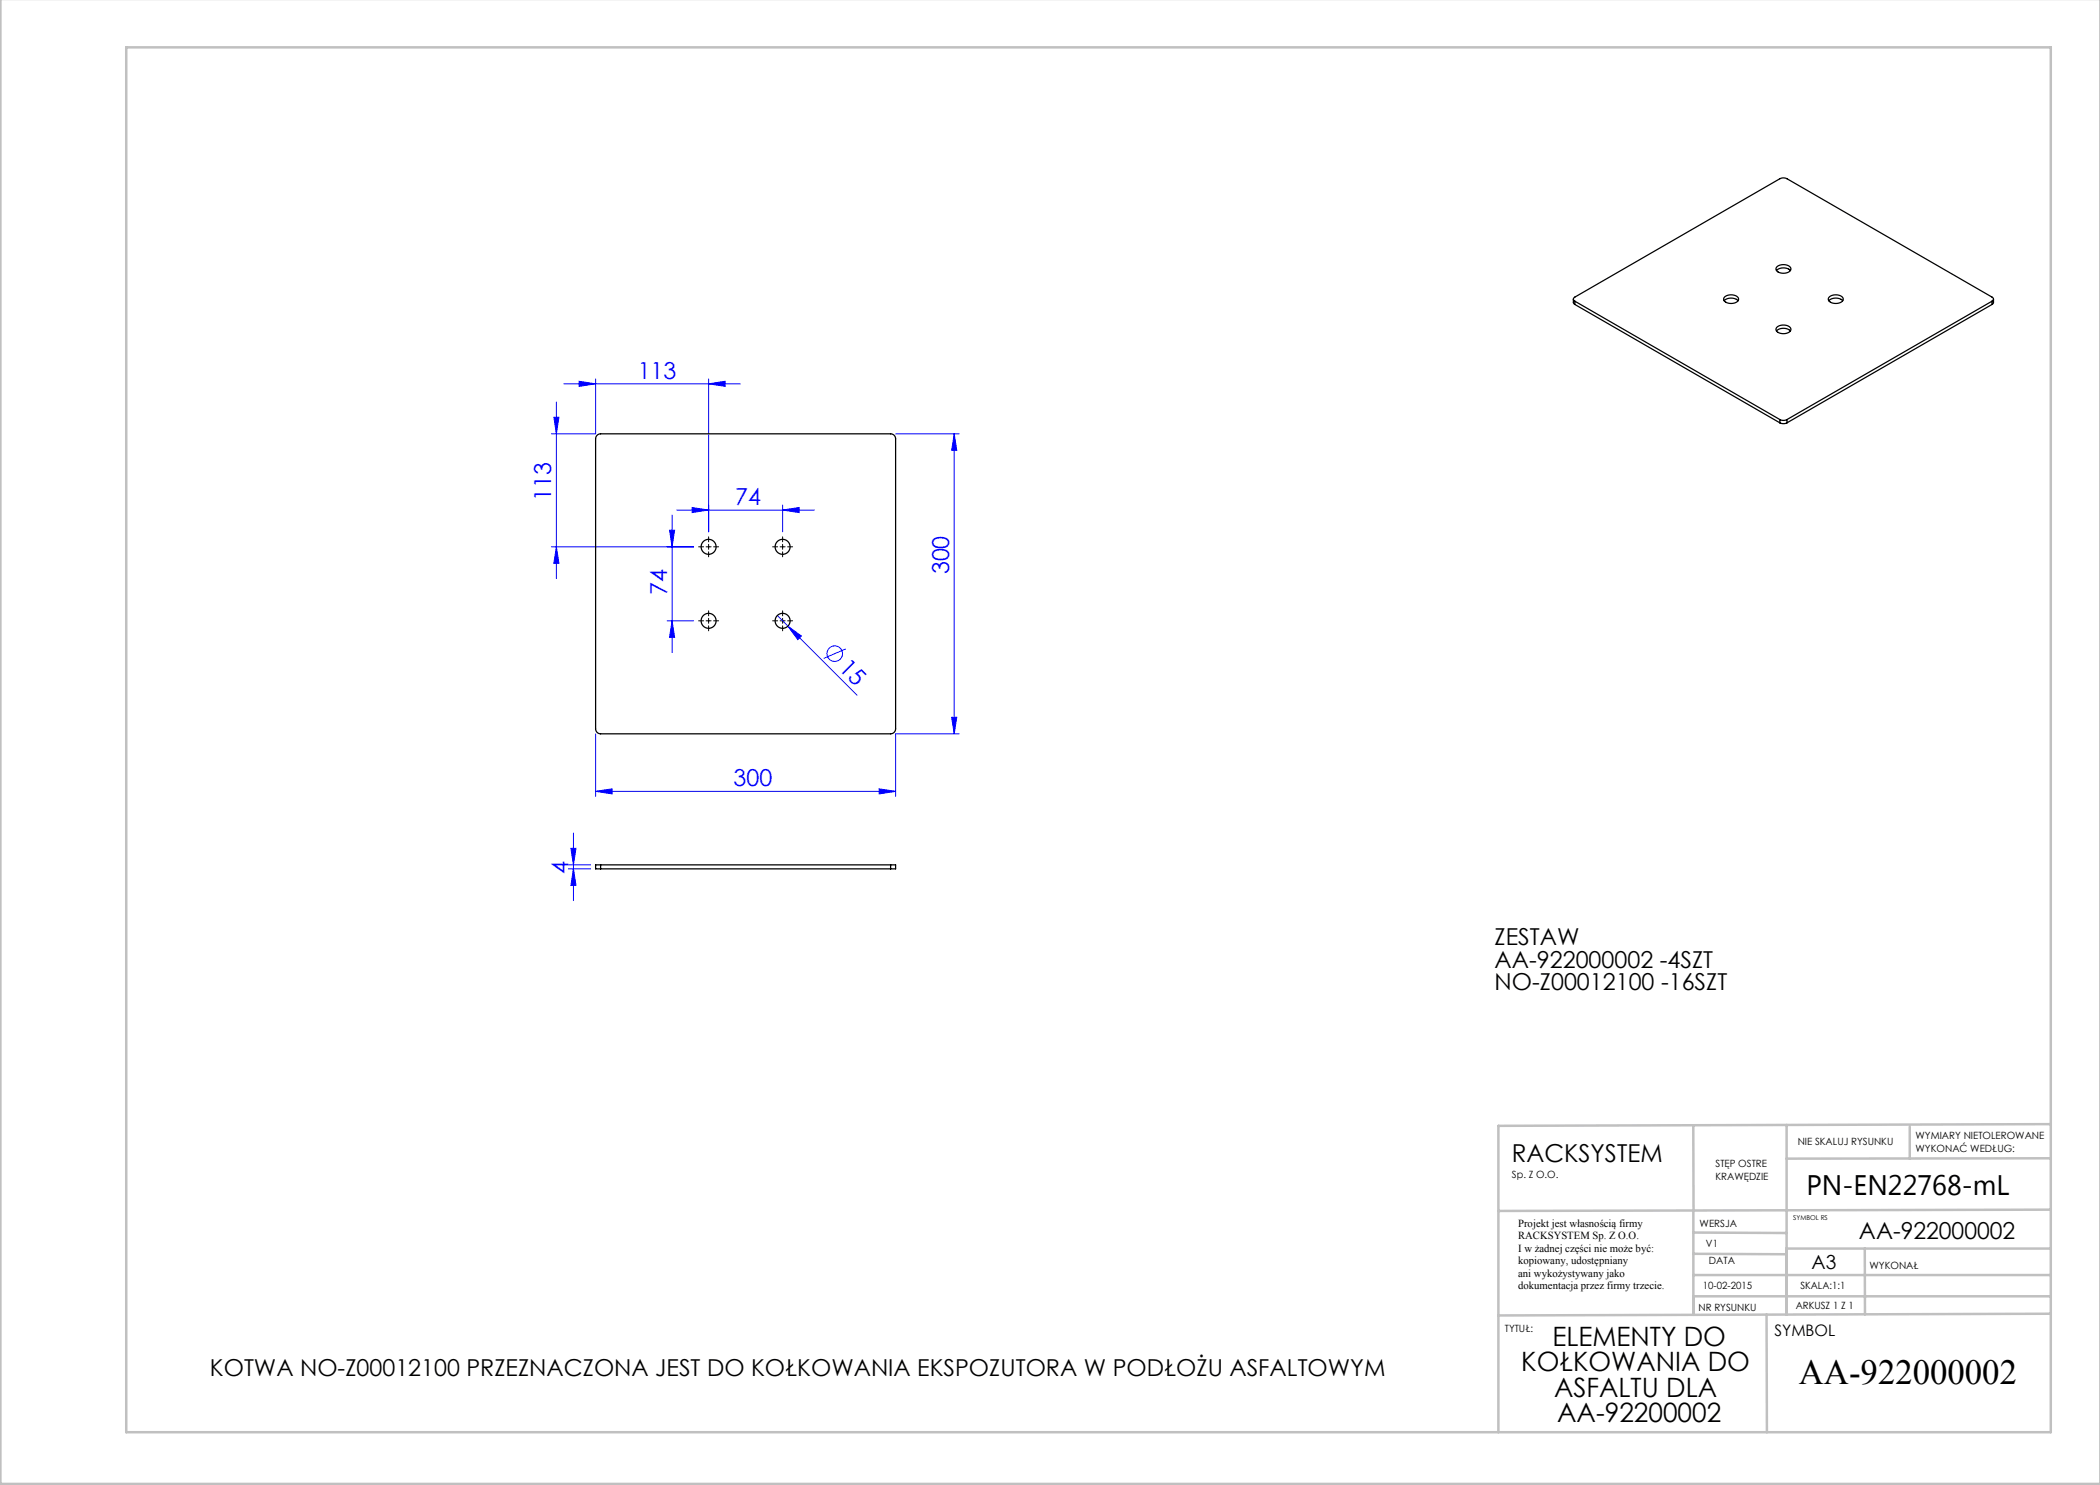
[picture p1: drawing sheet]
<svg xmlns="http://www.w3.org/2000/svg" width="420mm" height="297mm" viewBox="0 0 420 297" stroke-linecap="round" stroke-linejoin="round" font-family="sans-serif">
<g fill="none" stroke="#00f" stroke-width=".2">
<path d="M112.8 76.8h35.3M115.8 76.3l3.3 .5-3.3 .5zM119.1 75.8v11h-8.8M141.7 76.8l3.3-.5v1zM141.7 75.8v30.6M110.8 83.5h1l-.5 3.3zM111.3 80.4v35.3M179.1 86.8h12.7M190.8 86.8v60M190.8 86.8l.5 3.3h-1zM110.3 109.4h28.4M111.3 109.4l.5 3.3h-1z"/>
<path d="M133.9 106.1h1l-.5 3.3zM134.4 103v27.5M135.4 102h27.5M138.4 101.5l3.3 .5-3.3 .5zM156.5 102l3.3-.5v1zM156.5 101v5.4M133.4 124.2h5.3M134.4 124.2l.5 3.3h-1zM155.5 123.1l15.9 15.9M157.6 125.2l2.7 2-.7 .7zM169.1 129.8l-4.4 1.9M119.1 158.3l3.3-.5v1z"/>
<path d="M119.1 146.8v12.5M119.1 158.3h60M175.8 157.8l3.3 .5-3.3 .5zM190.3 143.5h1l-.5 3.3zM191.8 146.8h-12.7v12.5M113.7 173.8h4.4M113.7 173h4.4M114.2 169.7h1l-.5 3.3zM114.7 173.8l.5 3.3h-1zM114.7 166.6v13.5"/>
<circle cx="166.9" cy="130.7" r="1.56"/>
</g>
<g fill="none" stroke="#000" stroke-width=".2" stroke-dasharray="15.2 1.3 1.3 1.3">
<path d="M140.7 109.4h-1M141.7 108.4v-1M141.7 110.4v1M142.7 109.4h1M155.5 109.4h-1M156.5 108.4v-1M156.5 110.4v1M157.5 109.4h1M140.7 124.2h-1M141.7 123.2v-1M141.7 125.2v1M142.7 124.2h1"/>
<path d="M155.5 124.2h-1M156.5 123.2v-1M156.5 125.2v1M157.5 124.2h1"/>
</g>
<path d="M141.2 109.4h1M141.7 108.9v1M156 109.4h1M156.5 108.9v1M141.2 124.2h1M141.7 123.7v1M156 124.2h1M156.5 123.7v1" fill="none" stroke="#000" stroke-width=".2"/>
<g fill="none" stroke="#c0c0c0" stroke-width=".5">
<path d="M.1 -.1v296.9h419.9M25.2 9.5h385v276.9h-385zM338.7 225.2v16.9M357.3 225v37.9M382 225.4v6.3M410.1 224.8l-110.4 .4v61.2M410.1 231.7h-52.8M338.7 259.3h71.5M338.7 255h71.5M338.7 250.8l18.6 .1M338.7 246.5l18.6 .1M338.7 242.1v20.9"/>
<path d="M373 249.7v13.2M410.1 241.9l-110.4 .3M410.2 249.7h-52.9v13.2M353.3 262.9l.1 23.5M410.2 262.7l-110.5 .4"/>
</g>
<g fill="#00f">
<path d="M157.6 125.2l2.7 2-.7 .7z"/>
<path d="M141.7 76.8l3.3-.5v1zM115.8 76.3l3.3 .5-3.3 .5zM175.8 157.8l3.3 .5-3.3 .5zM119.1 158.3l3.3-.5v1z"/>
<path d="M138.4 101.5l3.3 .5-3.3 .5zM156.5 102l3.3-.5v1z"/>
<path d="M114.7 173.8l.5 3.3h-1zM114.2 169.7h1l-.5 3.3z"/>
<path d="M110.8 83.5h1l-.5 3.3zM111.3 109.4l.5 3.3h-1zM133.9 106.1h1l-.5 3.3zM134.4 124.2l.5 3.3h-1zM190.8 86.8l.5 3.3h-1zM190.3 143.5h1l-.5 3.3z"/>
</g>
<g fill="none" stroke="#000" stroke-width=".25">
<path d="M314.7 59.8v.8l.3 .3M344.9 59.5a1.91 1.91 0 0 1 2.8 .3 1.59 1.59 0 0 1-2.3 .8l-.7-.6zM355.3 54.1a2.06 2.06 0 0 1 2.8 0M355.3 53.4a1.91 1.91 0 0 1 2.9 .3 1.59 1.59 0 0 1-2.3 .8l-.7-.6zM365.8 59.5a1.91 1.91 0 0 1 2.8 .3 1.59 1.59 0 0 1-2.3 .8l-.6-.6zM398.7 59.8v.8l-.3 .3M315 60.2a.43 .43 0 0 1-.3-.4 .43 .43 0 0 1 .3-.4l41-23.7a1.56 1.56 0 0 1 1.4 0l41 23.7a.43 .43 0 0 1 .3 .4 .43 .43 0 0 1-.3 .4M315 60.2l41 23.7M315 60.2v.7M315 60.9l41 23.7M344.8 60.2a2.06 2.06 0 0 1 2.8 0M355.3 66.2a2.06 2.06 0 0 1 2.8 0"/>
<path d="M355.3 65.5a1.91 1.91 0 0 1 2.9 .3 1.59 1.59 0 0 1-2.3 .8l-.7-.6zM365.8 60.2a2.06 2.06 0 0 1 2.7 0M398.4 60.2l-41 23.7M398.4 60.2v.7M398.4 60.9l-41 23.7M119.4 87.1l.7-.3h58a1 1 0 0 1 1 1v58a1 1 0 0 1-1 1h-58a1 1 0 0 1-1-1v-58zM356 84.6a1.56 1.56 0 0 0 1.4 0M356 83.9a1.56 1.56 0 0 0 1.4 0M356 83.9v.7M357.4 83.9v.7M120.1 173h-1v.8h1M120.1 173v.8"/>
<path d="M120.1 173h58M120.1 173.8h58M178.1 173h1v.8h-1M178.1 173v.8"/>
<circle cx="141.7" cy="109.4" r="1.5"/>
<circle cx="156.5" cy="109.4" r="1.5"/>
<circle cx="141.7" cy="124.2" r="1.5"/>
<circle cx="156.5" cy="124.2" r="1.5"/>
</g>
<text font-size="7.1" x="359.8" y="276.7">AA-922000002</text>
<text font-size="5.6" x="361.3" y="239.1">PN-EN22768-mL</text>
<g font-size="5.3">
<text x="310.5" y="269.1">ELEMENTY DO</text>
<text x="304.3" y="274.2">KOŁKOWANIA DO</text>
<text x="310.8" y="279.4">ASFALTU DLA</text>
<text x="311.4" y="284.5">AA-92200002</text>
</g>
<text font-size="4.9" x="302.4" y="232.4">RACKSYSTEM</text>
<g font-size="4.7" fill="#00f">
<text x="127.5" y="75.8">113</text>
<text x="110.3" y="100.1" transform="rotate(-90 110.3 100.1)">113</text>
<text x="147" y="101">74</text>
<text x="133.4" y="118.9" transform="rotate(-90 133.4 118.9)">74</text>
<text x="189.8" y="114.9" transform="rotate(-90 189.8 114.9)">300</text>
<text x="167.6" y="133.8" transform="rotate(45 167.6 133.8)">15</text>
<text x="146.7" y="157.3">300</text>
<text x="113.7" y="174.8" transform="rotate(-90 113.7 174.8)">4</text>
</g>
<g font-size="4.7">
<text x="298.9" y="189">ZESTAW</text>
<text x="298.9" y="193.5">AA-922000002 -4SZT</text>
<text x="298.9" y="198">NO-Z00012100 -16SZT</text>
<text x="371.8" y="247.8">AA-922000002</text>
<text x="42" y="275.3">KOTWA NO-Z00012100 PRZEZNACZONA JEST DO KOŁKOWANIA EKSPOZUTORA W PODŁOŻU ASFALTOWYM</text>
</g>
<text font-size="3.9" x="362.3" y="253.8">A3</text>
<text font-size="3.2" x="354.9" y="267.2">SYMBOL</text>
<g font-size="2.2">
<text x="303.6" y="245.3">Projekt jest własnością firmy</text>
<text x="303.6" y="247.8">RACKSYSTEM Sp. Z O.O.</text>
<text x="303.6" y="250.3">I w żadnej części nie może być:</text>
<text x="303.6" y="252.8">kopiowany, udostępniany</text>
<text x="303.6" y="255.3">ani wykożystywany jako</text>
<text x="303.6" y="257.8">dokumentacja przez firmy trzecie.</text>
</g>
<g font-size="2">
<text x="383.1" y="227.9">WYMIARY NIETOLEROWANE</text>
<text x="343.1" y="233.4">STĘP OSTRE</text>
<text x="359.5" y="228.9">NIE SKALUJ RYSUNKU</text>
<text x="383.1" y="230.4">WYKONAĆ WEDŁUG:</text>
<text x="302.4" y="235.5">Sp. Z O.O.</text>
<text x="343.1" y="235.9">KRAWĘDZIE</text>
<text x="339.9" y="245.4">WERSJA</text>
<text x="341.2" y="249.4">V1</text>
<text x="340.6" y="257.7">10-02-2015</text>
<text x="341.8" y="252.9">DATA</text>
<text x="360.1" y="257.7">SKALA:1:1</text>
<text x="373.9" y="253.8">WYKONAŁ</text>
<text x="339.7" y="262.3">NR RYSUNKU</text>
<text x="359.1" y="261.8">ARKUSZ 1 Z 1</text>
<text x="301" y="266.4">TYTUŁ:</text>
</g>
<text font-size="1.3" x="358.7" y="244">SYMBOL RS</text>
</svg>
